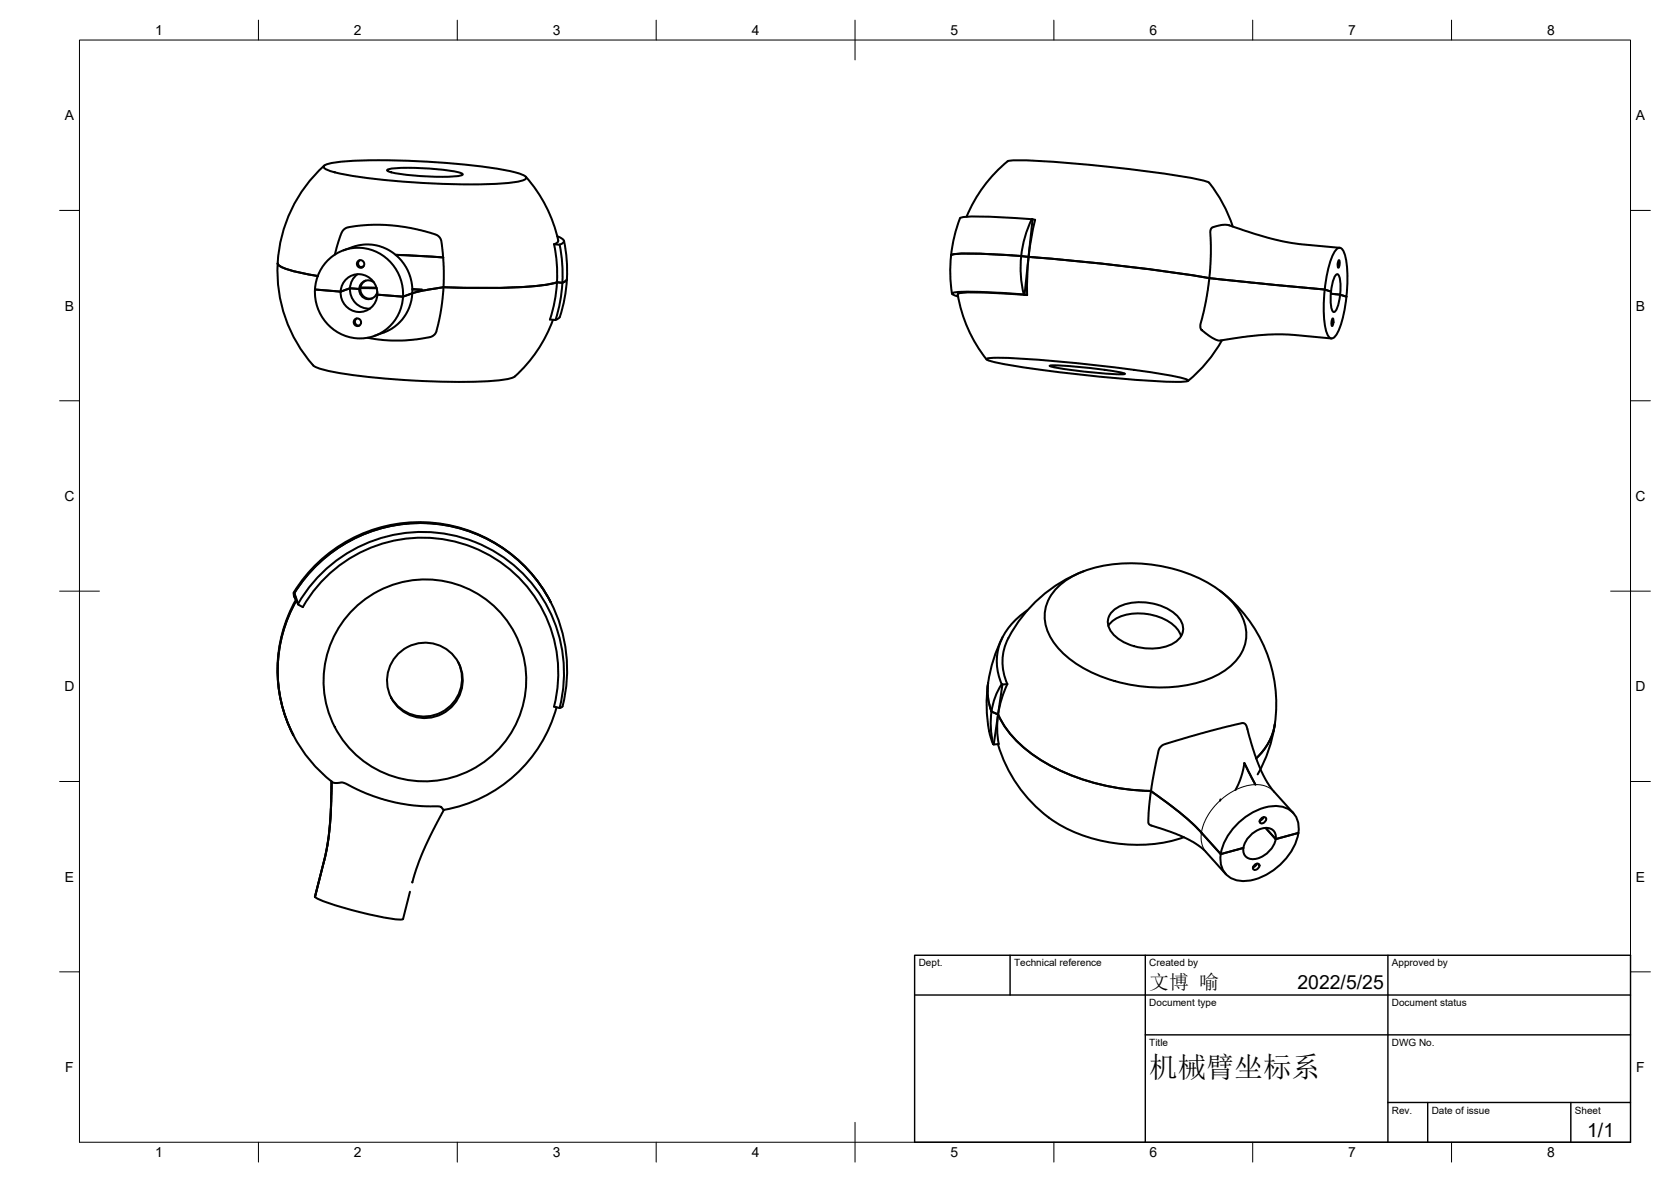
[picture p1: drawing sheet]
<svg xmlns="http://www.w3.org/2000/svg" width="420mm" height="297mm" viewBox="0 0 420 297" stroke-linecap="round" stroke-linejoin="round" font-family="sans-serif">
<!-- layer: S -->
<g fill="none" stroke="#000" stroke-width=".51">
<path d="M81.4 41.8a4.4 4.4 0 0 1 2.7-.9 163.2 163.2 0 0 1 30.6 .3 77.3 77.3 0 0 1 16.8 2.8l.5 .3 .3 .5a4.4 4.4 0 0 1-2.7 1 163.2 163.2 0 0 1-30.6-.3 77.3 77.3 0 0 1-16.8-2.8l-.6-.4zM81.5 41.6a35.1 35.1 0 0 0-11.6 24.8l.3 .3a23 23 0 0 0 8 2.4l1.7 .3M97.4 42.6a48 48 0 0 1 14.2 .1l3.7 .6 1 .4-.1 .3a48 48 0 0 1-14.1-.1l-3.7-.6-1-.4zM132.2 44.4a35.7 35.7 0 0 1 8.2 16M140.1 59.4a2.11 2.11 0 0 1 1.7 1.3l-.5 .5-.6 .3-1.4-.1M253.4 40.5a48.2 48.2 0 0 1 11.7 .2 320.1 320.1 0 0 1 37.5 4.7l1.4 .5M253.4 40.5a35.7 35.7 0 0 0-10.4 13.9M259.4 55.1a27.8 27.8 0 0 0-2.6 9.2M259.4 55.1h.2l-1 9.5M259.4 55.1l-4.7-.3a58.5 58.5 0 0 0-13.1-.1 29.7 29.7 0 0 0-2.5 9.5M259.6 55.1l.7 .2M260.3 55.2l-1 4.6-.7 4.8"/>
<path d="M304 45.9a35.7 35.7 0 0 1 6 11M79.2 72.8a11.2 11.2 0 0 0 6.6 11.2 11.2 11.2 0 0 0 12.7-2.5 11.2 11.2 0 0 0 2.8-6.9M79.2 72.8a11 11 0 0 1 9.3-10.4 11 11 0 0 1 12 7.1 11.8 11.8 0 0 1 .8 5.1M79.2 72.8l6.5 .5M79.9 69.4a30.2 30.2 0 0 1-9.7-2.7l-.4-.5a35.2 35.2 0 0 0 9.3 25.9 49 49 0 0 0 13.5 2.6 177.3 177.3 0 0 0 34.1 .7l1-.1a3.9 3.9 0 0 0 2.7-1.6 35.7 35.7 0 0 0 8.6-13.3M84.2 64l1.7-5.5 .8-1 .8-.4 5.2-.6h4.1l6.4 .8 5.1 1.2 1.7 .7 .9 1.1 .6 5.9v6M85.6 73.3a4.6 4.6 0 0 0 4.3 5.1 4.6 4.6 0 0 0 5-4.4M85.6 73.3a4.6 4.6 0 0 1 5.1-4.4 4.6 4.6 0 0 1 4.2 5.1M86.4 62.9l2.8-1 2.3-.4h2.3l2.4 .6 1.4 .7 1.6 1 1.1 1 1.4 1.7 .8 1.3 .7 1.9 .4 1.9 .1 2.1 2.6-.7 5.2-.8M88 72.4l-2.3 .9M88 72.4l2.3 .2M88 72.4a4.8 4.8 0 0 0 5 5.2"/>
<path d="M89.9 68.9l-1.2 1.3-.5 1.1-.2 1.1M90.3 72.6l-2.3-.2-2.3 .9M90.5 65.4a.97 .97 0 0 0-.4 1.1 .97 .97 0 0 0 1 .7M90.6 72.5l-.3 .1M90.6 72.4h4.1M90.6 72.5a2.38 2.38 0 0 0 3 2.5M90.6 72.2l4.1 .1M91.4 66.9l-.6 .2M92 70.5a2.29 2.29 0 0 0-1.4 2M94 70.9a2.31 2.31 0 0 0-3.4 .8 2.31 2.31 0 0 0 1.2 3.3 2.31 2.31 0 0 0 3.1-1.7M94.9 74l6.4 .6M99.5 64.1l11.9 .6"/>
<path d="M103.7 73.7l-2.4 .9M103.7 72.6l2.4 .1M103.7 72.8l1.8 .1M111.5 72.2l-.6 5.8-1.2 5.2-.3 .7-.6 .5-1.5 .5a39.4 39.4 0 0 1-14.9 0M111.5 72.2l-6.8 1.2a1.06 1.06 0 0 0-1.1 1.3l-.4 1.7-.6 1.7-1 1.5-1.1 1.4-2.5 1.9-3.8 1.5M111.5 72.2l11.5 .2a69.2 69.2 0 0 0 17-1.5 36 36 0 0 1-1.7 9.4M140 70.9l1.4 .2M140.1 70.9a68.8 68.8 0 0 1-17.1 1.5l-11.5-.2M140.4 60.5a1.09 1.09 0 0 1-1.1 .9 36.7 36.7 0 0 1 .7 9.5M140.7 61.5a38.1 38.1 0 0 1 .7 9.5M141.4 71.1a37.4 37.4 0 0 1-1.7 9.3M141.8 60.5a37.1 37.1 0 0 1 .7 9.6"/>
<path d="M142.5 70.2a33.7 33.7 0 0 1-1.9 9.6l-.9 .6M142.5 70.2a1.43 1.43 0 0 1-1.1 .9M142.5 70.1a1.43 1.43 0 0 1-1.1 .9M239.1 64.2l.2-.1a52.7 52.7 0 0 1 12.8-.1l4.7 .4M239.1 64.2l.2-.2a52.7 52.7 0 0 1 12.8 0l4.7 .3M239.1 64.2a37.1 37.1 0 0 0 .3 9.6M240.8 74a35.7 35.7 0 0 0 7.3 16.3M240.8 74a2.07 2.07 0 0 1 1.8-.5l6.9 .1 8.8 .5M256.8 64.4l1.8 .2-1 9.4M256.8 64.4l1.8 .2M256.8 64.3a28.2 28.2 0 0 0 .6 9.7M257.4 74h.2"/>
<path d="M257.4 74l-2.6-.2a77 77 0 0 0-15.1-.2l-.3 .3 .2 .2 1.3 .4M257.6 74l.7 .2M258.6 64.6a542.8 542.8 0 0 1 45.5 5.3M258.6 64.5a542.8 542.8 0 0 1 45.5 5.4M258.6 64.6l-.3 4.8v4.8M304.1 69.9l-.8 5.4-1.5 6.7 .4 1 3.2 2.2a3 3 0 0 0 2.8 .2l5.6-.9 6.9-.5 4.9 .2 9.2 .9M304.1 69.9l19.8 2M323.9 71.9l9.2 .9 1.6 .5M334.6 73.8l2.4 .2 1.5 .6M335.8 69.2l.5-.3a4.2 4.2 0 0 1 .8 3.3 10.3 10.3 0 0 1-1.5 6.2h-.3a4.2 4.2 0 0 1-.7-3.2l.4-4zM336.2 62.5l.4-.2a1.5 1.5 0 0 1 1.5 1.4 35.2 35.2 0 0 1-1.8 20 1.43 1.43 0 0 1-2.1 1.1 10.3 10.3 0 0 1-1.3-5.7 36.7 36.7 0 0 1 2.4-15.5zM336.6 65.4h.1a2.02 2.02 0 0 1-.2 1.9l-.2-.6z"/>
<path d="M336.9 62.3l-10.1-1-3.9-.6-6.9-1.8-7.5-2.4-2 .2-1.9 .6-.3 1 .2 5.5-.4 6.1 19.8 2M89.7 80a.97 .97 0 0 0-.4 1.2 .97 .97 0 0 0 1 .6M138.3 80.3l1.4 .1M248.1 90.2a51.3 51.3 0 0 1 11.8 .1 333.8 333.8 0 0 1 37.3 4.7 1.6 1.6 0 0 1 1.5 .7 51.3 51.3 0 0 1-11.8-.1 333.8 333.8 0 0 1-37.3-4.7 1.6 1.6 0 0 1-1.5-.7zM264 91.9a95.2 95.2 0 0 1 18.9 2 57.4 57.4 0 0 1-12.6-.8l-4.9-.7-1.3-.3zM307.2 85.5a35.7 35.7 0 0 1-8.5 10.2M335 80.1l.1-.1a2.02 2.02 0 0 1-.1 1.9l-.2-.5zM73.9 148.9a37.1 37.1 0 0 1 64.6 2.4M74 149.1l-.1-.2 .1 1 .5 1-.5-1.8 .5 1.8M74 149.1l1 2.6M74 149.1a37.1 37.1 0 0 1 64.5 2.2M74.4 150.7a35.7 35.7 0 0 0-.7 34"/>
<path d="M74.5 150.9l.5 1v-.1M74.5 150.9a35.4 35.4 0 0 0-.8 33.8M75 151.7a35.7 35.7 0 0 1 44.3-15.6 35.7 35.7 0 0 1 21.4 41.8M75 151.9l1.1 .7a34.3 34.3 0 0 1 42.6-15.1 34.3 34.3 0 0 1 20.6 40.1l1.4 .3M88.6 153.3a25.4 25.4 0 0 1 42.1 8.7 25.4 25.4 0 0 1-25.9 34.3 25.3 25.3 0 0 1-21.8-16.3 25.3 25.3 0 0 1 5.6-26.7zM138.5 151.3a36.6 36.6 0 0 1 2.8 26.4l-.6 .2M258.3 153.4a15.7 15.7 0 0 0-7.7 13 14.8 14.8 0 0 0 1.3 5.5M265.6 148a24.1 24.1 0 0 1 15.6-6.3 39.2 39.2 0 0 1 25.7 6.9 14.9 14.9 0 0 1 6.5 10.2 10.8 10.8 0 0 1-5.2 9.5 30.3 30.3 0 0 1-19.5 4.4 34.8 34.8 0 0 1-22.2-9.3 11.4 11.4 0 0 1-3.2-11.9l.6-1.3zM272.6 143.5a35 35 0 0 0-19.9 18.8 13.2 13.2 0 0 0 .6 9.6M278.7 157.3a9.3 9.3 0 0 1 8.6-3.1 12.1 12.1 0 0 1 9 4.3l.7 1.4M279.5 153.9a10.2 10.2 0 0 1 8.9-2.5 11.7 11.7 0 0 1 8.3 4.3 3.9 3.9 0 0 1-1.5 5.9 13.8 13.8 0 0 1-15.3-2.2 4 4 0 0 1-.4-5.5zM306.7 148.4a35.7 35.7 0 0 1 13.8 33.6"/>
<path d="M115.2 166.4a9.5 9.5 0 0 1-4.2 12.6 9.5 9.5 0 0 1-12.7-3.8M139.9 177.7a35.7 35.7 0 0 1-28.3 25.8M248.4 171.7a37.1 37.1 0 0 0 .3 12M248.4 171.7a14.4 14.4 0 0 0 .9 7.1M249.3 178.8l1.7 .7-1.1 7.6M249.3 178.8l1.7 .7M251 179.5a28.9 28.9 0 0 0 13.4 13.1 56.2 56.2 0 0 0 25 6.2M251 179.5a22.2 22.2 0 0 0 .1 7.5l-1.2 .1M251.9 171.9l.2 .1-1.1 7.5M251.9 171.9a19.2 19.2 0 0 0-2.2 15.1M252.1 160.1a37.1 37.1 0 0 0-3.7 11.6M253.3 171.9l-1.2 .1"/>
<path d="M253.3 171.9a27.3 27.3 0 0 0-2.3 7.6M73.7 184.7a35.7 35.7 0 0 0 9.9 11.8M83.3 196.4l-.2 8.7-.6 6.2-.8 4.2-2.5 9.8a13.2 13.2 0 0 0 5.3 2.3l6 1.6a42 42 0 0 0 10.7 1.8l1.9-6.9M83.4 196.4l-.2 8.1-.7 6.8-.7 4-2.6 10.1M83.5 196.5l.8 .3 2.1-.1 6 2.8 5.3 1.8 6.3 1.1 6.6 .3 .4 .1 .6 .7M248.7 183.7l.6 2.2 .6 1.2M250.9 187a35.7 35.7 0 0 0 12.8 18.5M289.4 198.8l-.6 5.6-.1 2.4 .2 .3 .6 .4 6.9 2.4 4.1 2 2.5 2 5.2 5.7M289.4 198.8l5.6 4.1 4 3.2 2.9 3 5 5.5 5.7-1.5M289.4 198.8l1.9-10 .3-.8 .6-.7 9.9-3 10.5-2.6 .5 .2 .3 .6 2.4 7.9 1.3 3.4 1.2 2.2 1.7 2.5 5.2 5.9M315.7 197.2l-2.8-5.4-.8 3.4-1.4 3.3M320.5 182a14.8 14.8 0 0 1-4.6 8.6"/>
<path d="M320.5 182a35.7 35.7 0 0 1-4.3 12.6M111.6 203.5l-3.1 6-2.1 4.5-1.8 4.7-.9 2.9M263.7 205.5a38.9 38.9 0 0 0 34 4.9M306.9 200.9l-.1 .3M311.2 207a14 14 0 0 1 10.5-4.4 5.4 5.4 0 0 1 4.8 6.7 15.6 15.6 0 0 1-13.6 12.1 5.5 5.5 0 0 1-6-6.8 13.8 13.8 0 0 1 4.3-7.6zM314.5 209.8a4.7 4.7 0 0 1 5.5-1.3 3.1 3.1 0 0 1-.1 4.4 5.9 5.9 0 0 1-5.9 2.8 2.63 2.63 0 0 1-.9-4zM315.3 217.5a.72 .72 0 0 1 .7-.5 .72 .72 0 0 1 .7 .5l-.3 .6a.72 .72 0 0 1-.7 .6 .72 .72 0 0 1-.7-.6zM316.1 217l-.4 .6-.6 .3M317 205.8a.72 .72 0 0 1 .7-.5 .72 .72 0 0 1 .7 .6l-.3 .6a.72 .72 0 0 1-.7 .5 .72 .72 0 0 1-.7-.6zM317.7 205.4l-.3 .5-.6 .3M318.2 208.1l2.6 2.8 5.7-1.6"/>
<circle cx="90.7" cy="66.4" r=".94"/>
<circle cx="89.9" cy="81" r=".94"/>
<circle cx="106.8" cy="171" r="9.5"/>
</g>
<path d="M320.4 199l-1.2-1-1.1-.5-1.8-.3h-1.6l-1.7 .4-2.5 1-1.9 1.1-1.9 1.5-1.6 1.8-1.3 1.7-.8 1.4-.7 2.3-.3 1.8 .1 1.3 .5 1.6 .7 1.1" fill="none" stroke="#000" stroke-width=".25"/>
<!-- layer: Border -->
<g fill="none" stroke="#000" stroke-width=".25">
<path d="M20 10.1h390v276.9h-390zM65 5.1v5M115 5.1v5M165 5.1v5M215 5.1v10M265 5.1v5M315 5.1v5M365 5.1v5M15 52.9h5M410 52.9h5M15 100.7h5M410 100.7h5"/>
<path d="M15 148.6h10M405 148.6h10M15 196.4h5M410 196.4h5M15 244.2h5M410 244.2h5M65 287v5M115 287v5M165 287v5M215 282.1v9.9M265 287v5M315 287v5"/>
<path d="M365 287v5"/>
</g>
<!-- layer: TitleBlock -->
<path d="M230 240.1h180v46.9h-180zM230 250h180M254 240.1v9.9M288 240.1v46.9M349 240.1v46.9M288 260.1h122M349 277.1h61M359 277.1v9.9M395 277.1v9.9" fill="none" stroke="#000" stroke-width=".36"/>
<text font-size="7.2" x="289" y="270.6">机械臂坐标系</text>
<text font-size="5" x="289" y="248.5">文博 喻</text>
<g font-size="4.9">
<text x="326.2" y="248.5">2022/5/25</text>
<text x="399.1" y="285.7">1/1</text>
</g>
<g font-size="3.5">
<text x="39" y="8.8">1</text>
<text x="89" y="8.8">2</text>
<text x="139" y="8.8">3</text>
<text x="189" y="8.8">4</text>
<text x="239" y="8.8">5</text>
<text x="289" y="8.8">6</text>
<text x="339" y="8.8">7</text>
<text x="389" y="8.8">8</text>
<text x="16.3" y="30.2">A</text>
<text x="411.3" y="30.2">A</text>
<text x="16.3" y="78">B</text>
<text x="411.3" y="78">B</text>
<text x="16.2" y="125.9">C</text>
<text x="411.2" y="125.9">C</text>
<text x="16.2" y="173.7">D</text>
<text x="411.2" y="173.7">D</text>
<text x="16.3" y="221.6">E</text>
<text x="411.3" y="221.6">E</text>
<text x="16.4" y="269.4">F</text>
<text x="411.4" y="269.4">F</text>
<text x="39" y="290.8">1</text>
<text x="89" y="290.8">2</text>
<text x="139" y="290.8">3</text>
<text x="189" y="290.8">4</text>
<text x="239" y="290.8">5</text>
<text x="289" y="290.8">6</text>
<text x="339" y="290.8">7</text>
<text x="389" y="290.8">8</text>
</g>
<g font-size="2.5">
<text x="231" y="242.9">Dept.</text>
<text x="255" y="242.9">Technical reference</text>
<text x="289" y="242.9">Created by</text>
<text x="350" y="242.9">Approved by</text>
<text x="289" y="252.8">Document type</text>
<text x="350" y="252.8">Document status</text>
<text x="289" y="262.9">Title</text>
<text x="350" y="262.9">DWG No.</text>
<text x="350" y="279.9">Rev.</text>
<text x="360" y="279.9">Date of issue</text>
<text x="396" y="279.9">Sheet</text>
</g>
</svg>
